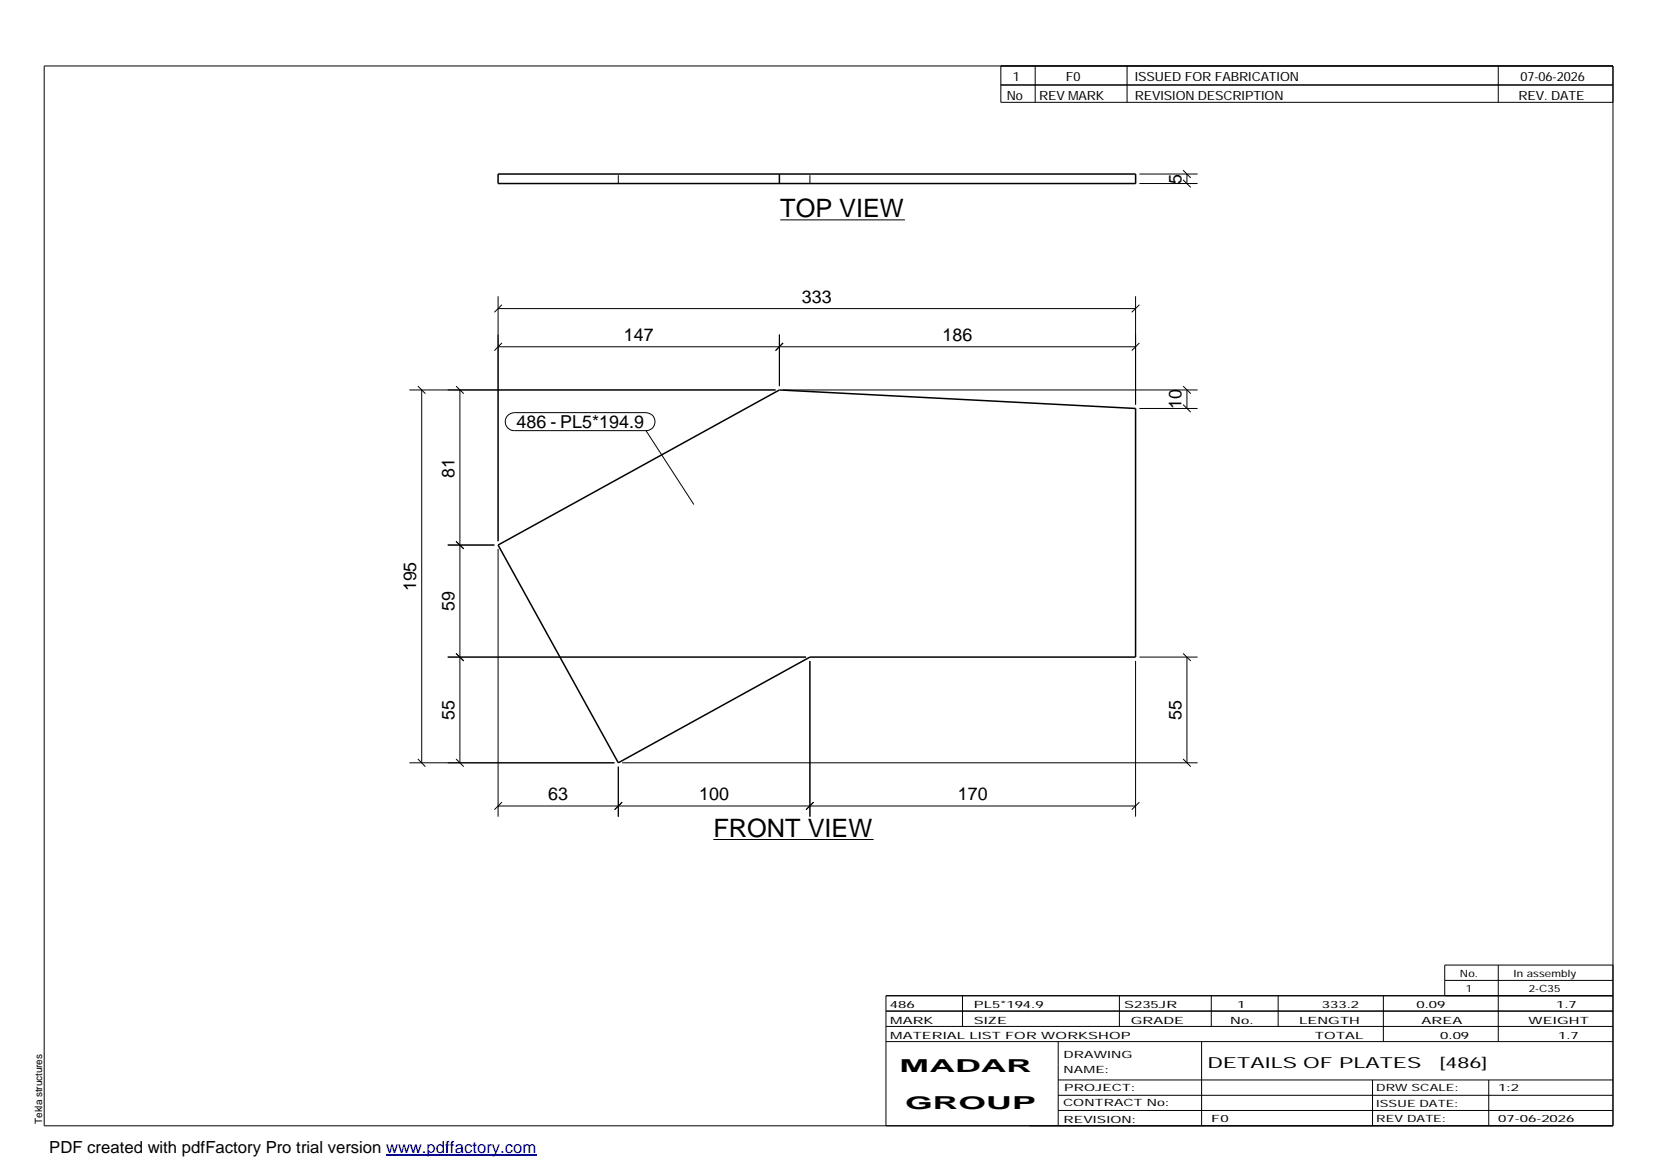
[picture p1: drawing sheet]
<svg xmlns="http://www.w3.org/2000/svg" width="420mm" height="297mm" viewBox="0 0 420 297" stroke-linecap="round" stroke-linejoin="round" font-family="sans-serif">
<path d="M126.4 44.2h161.9v2.4h-161.9zM197.9 44.2v2.4M126.4 138.4l71.5-39.4 90.4 4.7v63.1h-82.7l-48.6 26.9z" fill="none" stroke="#000" stroke-width=".38"/>
<path d="M157 46.6v-2.4M205.6 46.6v-2.4M288.3 46.6v-2.4" fill="none" stroke="#000" stroke-width=".25" stroke-dasharray="2.1 2.1" stroke-linecap="butt"/>
<g fill="none" stroke="#000" stroke-width=".25">
<path d="M11.2 16.7h398.3v269.1h-398.3zM254.1 16.7v9.3h155.4M262.8 16.7v9.3M286.1 16.7v9.3M380.4 16.7v9.3M254.1 21.6h155.4M198.1 55.8h31.6M289.3 46.6h14.7M289.3 44.2h14.7M300.4 45.7l1.9 1.9M300.4 43.2l1.9 2M301.3 44.2v2.4"/>
<path d="M126.4 78.3h161.9M126.4 75.2v62.2M127.4 77.4l-1.9 1.9M288.3 75.2v27.5M289.3 77.4l-2 1.9M103.9 99h93M106.1 98l1.9 1.9M107.1 99v94.7M115.8 98l1.9 1.9M116.8 99v94.7M126.4 88h161.9M127.4 87.1l-1.9 1.9"/>
<path d="M197.9 84.9v13.1M198.8 99h105.2M198.8 87.1l-1.9 1.9M289.3 87.1l-2 1.9M300.4 98l1.9 1.9M301.3 99v4.7M128.9 105.4l.8-.4 .9-.2h33.4a2.29 2.29 0 0 1 2.3 2.2 2.29 2.29 0 0 1-2.3 2.3h-33.4a2.27 2.27 0 0 1-2.2-1.4 2.27 2.27 0 0 1 .5-2.5zM164 109.3l12.1 18.8M289.3 103.7h14.7M300.4 102.7l1.9 1.9M113.7 138.4h11.8M115.8 137.4l1.9 1.9"/>
<path d="M126.4 139.3v68M113.7 166.8h90.9M115.8 165.9l1.9 1.9M205.6 167.8v39.5M288.3 167.8v39.5M289.3 166.8h14.7M300.4 165.9l1.9 1.9M301.3 166.8v26.9M103.9 193.7h52.1M106.1 192.7l1.9 1.9M115.8 192.7l1.9 1.9M157 194.6v12.7"/>
<path d="M157.9 193.7h146.1M300.4 192.7l1.9 1.9M126.4 204.6h161.9M127.4 203.7l-1.9 1.9M157.9 203.7l-1.9 1.9M181.1 213.1h40.7M206.5 203.7l-1.9 1.9M289.3 203.7l-2 1.9M224.9 256.7h184.6M244.3 252.8v7.8M284.2 252.8v7.8M307.5 252.8v7.8"/>
<path d="M324.5 252.8v7.8M351.2 252.8v11.6M366.8 248.9h42.7M380.4 245v19.4M409.5 245h-42.7v7.8M409.5 252.8h-184.6v33M224.9 264.4h184.6M224.9 260.6h184.6M268.6 264.4v21.4M268.6 274.2h140.9M268.6 278.1h140.9M305.1 264.4v21.4"/>
<path d="M348.4 274.2v11.6M378 274.2v11.6M268.6 281.9h140.9"/>
</g>
<path d="M98 293.3h38.2" fill="none" stroke="#00f" stroke-width=".3"/>
<g font-size="6.4">
<text x="198.1" y="55.1">TOP VIEW</text>
<text x="181.1" y="212.4">FRONT VIEW</text>
</g>
<g font-size="4.5">
<text x="300" y="46.6" transform="rotate(-90 300 46.6)">5</text>
<text x="203.6" y="76.9">333</text>
<text x="158.4" y="86.6">147</text>
<text x="239.3" y="86.6">186</text>
<text x="300" y="103.9" transform="rotate(-90 300 103.9)">10</text>
<text x="131.1" y="108.8">486 - PL5*194.9</text>
<text x="115.4" y="121.2" transform="rotate(-90 115.4 121.2)">81</text>
<text x="105.7" y="150.1" transform="rotate(-90 105.7 150.1)">195</text>
<text x="115.4" y="155.1" transform="rotate(-90 115.4 155.1)">59</text>
<text x="115.4" y="182.8" transform="rotate(-90 115.4 182.8)">55</text>
<text x="300" y="182.8" transform="rotate(-90 300 182.8)">55</text>
<text x="139.2" y="203.2">63</text>
<text x="177.5" y="203.2">100</text>
<text x="243.2" y="203.2">170</text>
<text x="228.4" y="272.3">MADAR</text>
<text x="229.8" y="281.6">GROUP</text>
</g>
<text font-size="4.2" x="12.5" y="292.7">PDF created with pdfFactory Pro trial version www.pdffactory.com</text>
<g font-size="3.9">
<text x="306.5" y="271.3">DETAILS OF PLATES</text>
<text x="365.4" y="271.3">[486]</text>
</g>
<g font-size="3.2">
<text x="257.1" y="20.5">1</text>
<text x="270.6" y="20.5">F0</text>
<text x="288.1" y="20.5">ISSUED FOR FABRICATION</text>
<text x="386" y="20.5">07-06-2026</text>
<text x="255.6" y="25.5">No</text>
<text x="263.8" y="25.5">REV MARK</text>
<text x="288.1" y="25.5">REVISION DESCRIPTION</text>
<text x="385.5" y="25.5">REV. DATE</text>
</g>
<g font-size="2.5">
<text x="370.6" y="247.9">No.</text>
<text x="372.1" y="251.8">1</text>
<text x="384.3" y="247.9">In assembly</text>
<text x="388.1" y="251.8">2-C35</text>
<text x="225.9" y="255.9">486</text>
<text x="247.3" y="255.9">PL5*194.9</text>
<text x="285.4" y="255.9">S235JR</text>
<text x="314.1" y="255.9">1</text>
<text x="335.6" y="255.9">333.2</text>
<text x="359.6" y="255.9">0.09</text>
<text x="395.1" y="255.9">1.7</text>
<text x="226" y="263.7">MATERIAL LIST FOR WORKSHOP</text>
<text x="226" y="259.9">MARK</text>
<text x="247.2" y="259.9">SIZE</text>
<text x="287.1" y="259.9">GRADE</text>
<text x="312.3" y="259.9">No.</text>
<text x="329.8" y="259.9">LENGTH</text>
<text x="333.8" y="263.7">TOTAL</text>
<text x="360.9" y="259.9">AREA</text>
<text x="365.6" y="263.7">0.09</text>
<text x="388.1" y="259.9">WEIGHT</text>
<text x="395.6" y="263.7">1.7</text>
<text x="270" y="268.5">DRAWING</text>
<text x="270" y="272.5">NAME:</text>
<text x="269.9" y="280.9">CONTRACT No:</text>
<text x="270.2" y="277">PROJECT:</text>
<text x="349.4" y="277.1">DRW SCALE:</text>
<text x="349.4" y="281">ISSUE DATE:</text>
<text x="380.4" y="277.1">1:2</text>
<text x="10.7" y="285.4" transform="rotate(-90 10.7 285.4)">Tekla structures</text>
<text x="270" y="285">REVISION:</text>
<text x="307.5" y="284.8">F0</text>
<text x="349.4" y="284.8">REV DATE:</text>
<text x="380.4" y="284.8">07-06-2026</text>
</g>
</svg>
